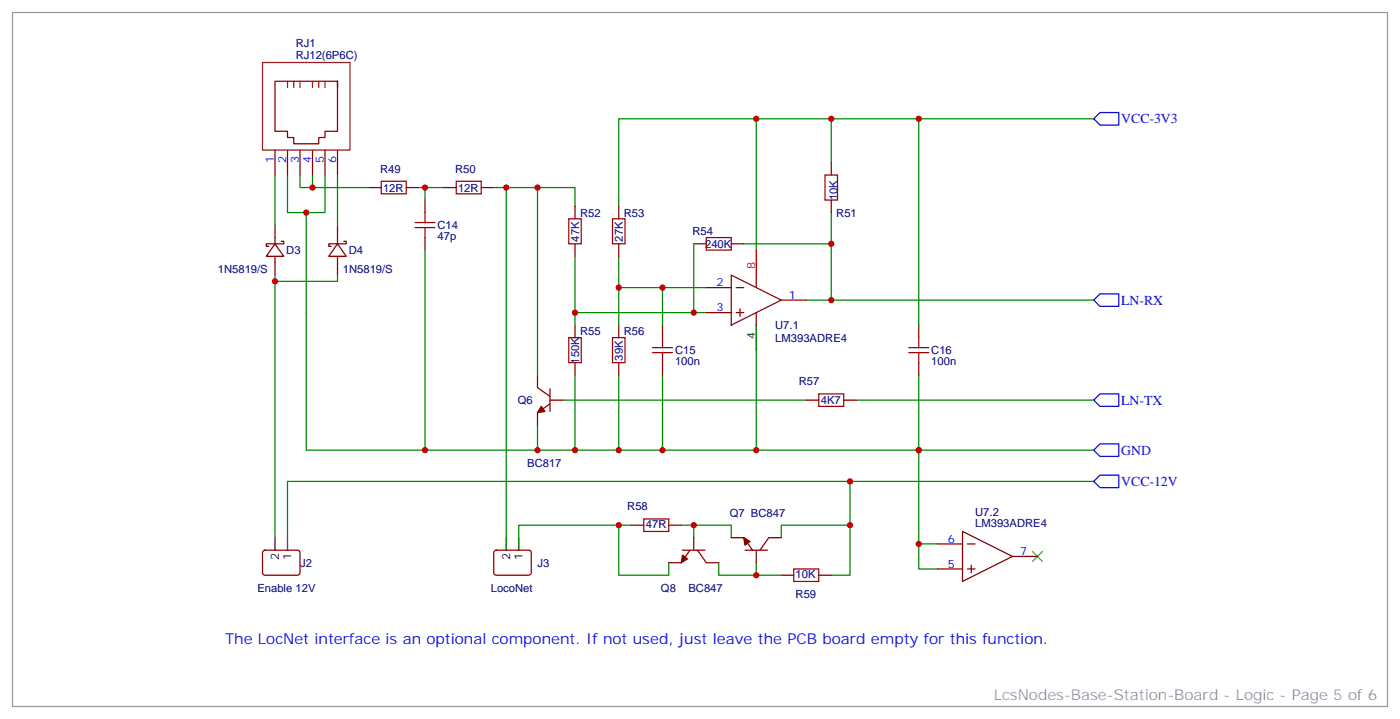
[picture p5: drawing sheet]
<svg xmlns="http://www.w3.org/2000/svg" width="395mm" height="203mm" viewBox="0 0 395 203" stroke-linecap="round" stroke-linejoin="round" font-family="sans-serif">
<path d="M291.4 155.6l2.8 2.8M294.2 155.6l-2.8 2.8" fill="none" stroke="#3c3" stroke-width=".35"/>
<g fill="none" stroke="#008700" stroke-width=".35">
<path d="M213.4 33.5v37.1M234.6 33.5v12.4M259.3 33.5v58.2M308.7 33.5h-134.1v24.7M77.6 49.4v14.1M81.1 49.4v10.6h10.6v-10.6M84.7 49.4v3.5h3.5v-3.5M86.4 60v67h222.3M88.2 52.9h15.9M95.2 49.4v14.1M118.2 52.9h7M119.9 52.9v3.5"/>
<path d="M139.3 52.9h23v5.3M142.9 52.9v98.8M151.7 52.9v52.9M234.6 60v8.8M77.6 77.6v1.8h17.6v-1.8M77.6 79.4v72.3M119.9 70.6v56.4M162.3 72.3v19.4M174.6 72.3v19.4M195.8 68.8v19.4M209.9 68.8h24.7v15.9M162.3 88.2h37"/>
<path d="M174.6 81.1h24.7M187 81.1v10.6M213.4 98.8v28.2M227.5 84.7h81.2M151.7 119.9v7.1M158.7 112.9h68.8M162.3 105.8v21.2M174.6 105.8v21.2M187 105.8v21.2M241.7 112.9h67M259.3 105.8v47.7h5.3M239.9 135.8v12.4"/>
<path d="M308.7 135.8h-227.6v15.9M146.4 151.7v-3.5h28.2v14.1h14.1v-3.6M174.6 148.2h3.6M192.3 148.2h14.1v3.5M195.8 148.2v3.5M202.8 158.7v3.6h17.7M213.4 158.7v3.6M220.5 151.7v-3.5h19.4v14.1h-5.3M259.3 153.5v7h5.3"/>
</g>
<path d="M310.4 31.8h5.3v3.5h-5.3l-1.7-1.8zM308.7 84.7l1.7-1.8h5.3v3.5h-5.3zM308.7 112.9l1.7-1.8h5.3v3.6h-5.3zM310.4 134.1h5.3v3.5h-5.3l-1.7-1.8zM310.4 125.2h5.3v3.6h-5.3l-1.7-1.8z" fill="none" stroke="#00f" stroke-width=".35"/>
<g fill="none" stroke="#a10000" stroke-width=".35">
<path d="M107.6 51.2h7.1v3.5h-7.1zM119.9 60v2.8M128.8 51.2h7v3.5h-7zM232.8 49.4h3.6v7h-3.6zM117.1 62.8h5.7M117.1 64.2h5.7M119.9 64.2v2.8M160.5 61.7h3.5v7.1h-3.5zM172.9 61.7h3.5v7.1h-3.5zM199.3 67h7.1v3.6h-7.1zM160.5 95.2h3.5v7.1h-3.5zM172.9 95.2h3.5v7.1h-3.5z"/>
<path d="M184.1 98.1h5.7M184.1 99.5h5.7M187 95.2v2.9M187 99.5v2.8M256.5 98.1h5.6M256.5 99.5h5.6M259.3 95.2v2.9M259.3 99.5v2.8M231.1 111.1h7v3.6h-7zM181.7 146.4h7v3.5h-7zM224 160.5h7.1v3.5h-7.1z"/>
</g>
<g fill="none" stroke="#870000" stroke-width=".35">
<path d="M95.2 22.9h-17.6v14.1h3.5v1.8h1.8v1.8h7.1v-1.8h1.7v-1.8h3.5v-14.1v1.8M77.6 42.3v7.1M81.1 42.3v7.1M84.7 42.3v7.1M88.2 42.3v7.1M91.7 42.3v7.1M95.2 42.3v7.1M104.1 52.9h3.5M114.7 52.9h3.5M119.9 56.4v3.6M125.2 52.9h3.6M135.8 52.9h3.5"/>
<path d="M162.3 58.2v3.5M174.6 58.2v3.5M234.6 45.9v3.5M234.6 56.4v3.6M77.6 68.8l2.5 3.5h-5zM77.6 63.5v5.3M77.6 72.3v5.3M79.4 68.1h.7v.7h-5v.7h.7M95.2 68.8l2.5 3.5h-4.9zM95.2 63.5v5.3M95.2 72.3v5.3M97 68.1h.7v.7h-4.9v.7h.7"/>
<path d="M119.9 67v3.6M162.3 68.8v3.5M174.6 68.8v3.5M195.8 68.8h3.5M206.4 77.6l14.1 7.1-14.1 7zM206.4 68.8h3.5M213.4 77.6v3.5M162.3 91.7v3.5M174.6 91.7v3.5M187 91.7v3.5M199.3 81.1h7.1M199.3 88.2h7.1"/>
<path d="M207.8 81.1h2.1M207.8 88.2h2.1M208.8 87.1v2.2M213.4 88.2v3.5M220.5 84.7h7M259.3 91.7v3.5M151.7 105.8v3.6l3.5 2.4M155.2 112.9h3.5M155.2 113.9l-3.5 2.5v3.5M155.2 109.7v6.4M162.3 102.3v3.5M174.6 102.3v3.5"/>
<path d="M187 102.3v3.5M227.5 112.9h3.6M238.1 112.9h3.6M259.3 102.3v3.5M74.3 155.4l.5-.2 9.4 .1 .5 .6-.1 5.9-.6 .5-9.5-.1-.4-.6v-5.7zM139.6 155.4l.5-.2 9.4 .1 .4 .6v5.9l-.7 .5-9.4-.1-.5-.6v-5.7zM178.2 148.2h3.5M188.7 148.2h3.6M192.6 155.2h6.4M194.7 155.2l-2.4 3.5h-3.6M195.8 151.7v3.5M196.8 155.2l2.5 3.5h3.5"/>
<path d="M206.4 151.7h3.5l2.5 3.5M210.3 155.2h6.3M213.4 155.2v3.5M220.5 151.7h-3.5l-2.5 3.5M264.6 153.5h7M271.6 149.9l14.2 7.1-14.2 7zM273 153.5h2.2M274.1 159.5v2.1M285.8 157h7M220.5 162.3h3.5M231.1 162.3h3.5M264.6 160.5h7"/>
<path d="M273 160.5h2.2"/>
</g>
<g fill="#870000" stroke="#870000" stroke-width=".35">
<path d="M192.6 156.6l1.4 1.1-1.7 1z"/>
<path d="M152.8 114.7l1 1.4-2.1 .3z"/>
<path d="M209.9 151.7l1.8 1.1-1.4 1z"/>
</g>
<path d="M213.4 91.7v7.1M77.6 151.7v3.5M81.1 151.7v3.5M142.9 151.7v3.5M146.4 151.7v3.5" fill="none" stroke="#000" stroke-width=".35"/>
<path d="M213.4 70.6v7" fill="none" stroke="#f00" stroke-width=".35"/>
<path d="M74.1 17.6h24.7v24.7h-24.7zM81.1 22.9v1.8M82.9 22.9v1.8M84.7 22.9v1.8M88.2 22.9v1.8M90 22.9v1.8M91.7 22.9v1.8" fill="none" stroke="#8c2424" stroke-width=".35"/>
<path d="M3.5 3.5h388.1v195.8h-388.1z" fill="none" stroke="#999" stroke-width=".35"/>
<g fill="#c00">
<circle cx="259.3" cy="153.5" r=".88"/>
<circle cx="259.3" cy="127" r=".88"/>
<circle cx="187" cy="127" r=".88"/>
<circle cx="187" cy="81.1" r=".88"/>
<circle cx="174.6" cy="148.2" r=".88"/>
<circle cx="213.4" cy="162.3" r=".88"/>
<circle cx="239.9" cy="148.2" r=".88"/>
<circle cx="195.8" cy="148.2" r=".88"/>
<circle cx="239.9" cy="135.8" r=".88"/>
<circle cx="142.9" cy="52.9" r=".88"/>
<circle cx="119.9" cy="127" r=".88"/>
<circle cx="259.3" cy="33.5" r=".88"/>
<circle cx="151.7" cy="127" r=".88"/>
<circle cx="234.6" cy="33.5" r=".88"/>
<circle cx="234.6" cy="68.8" r=".88"/>
<circle cx="234.6" cy="84.7" r=".88"/>
<circle cx="195.8" cy="88.2" r=".88"/>
<circle cx="213.4" cy="33.5" r=".88"/>
<circle cx="213.4" cy="127" r=".88"/>
<circle cx="162.3" cy="88.2" r=".88"/>
<circle cx="174.6" cy="81.1" r=".88"/>
<circle cx="174.6" cy="127" r=".88"/>
<circle cx="151.7" cy="52.9" r=".88"/>
<circle cx="162.3" cy="127" r=".88"/>
<circle cx="119.9" cy="52.9" r=".88"/>
<circle cx="88.2" cy="52.9" r=".88"/>
<circle cx="86.4" cy="60" r=".88"/>
<circle cx="77.6" cy="79.4" r=".88"/>
</g>
<text font-size="4.2" fill="#00f" x="63.5" y="181.7">The LocNet interface is an optional component. If not used, just leave the PCB board empty for this function.</text>
<text font-size="4.2" fill="#999" x="280.5" y="197.6">LcsNodes-Base-Station-Board - Logic - Page 5 of 6</text>
<g font-size="3.9" fill="#00f">
<text x="316.4" y="34.8">VCC-3V3</text>
<text x="316.4" y="86">LN-RX</text>
<text x="316.4" y="114.2">LN-TX</text>
<text x="316.4" y="128.4">GND</text>
<text x="316.4" y="137.1">VCC-12V</text>
</g>
<g font-size="3.2" fill="#000080">
<text x="83.4" y="16.6">RJ12(6P6C)</text>
<text x="83.4" y="13.3">RJ1</text>
<text x="107.3" y="48.8">R49</text>
<text x="128.4" y="48.8">R50</text>
<text x="108.1" y="54">12R</text>
<text x="129.3" y="54">12R</text>
<text x="236.4" y="56.4" transform="rotate(-90 236.4 56.4)">10K</text>
<text x="123.5" y="64.6">C14</text>
<text x="163.7" y="61.1">R52</text>
<text x="176" y="61.1">R53</text>
<text x="236" y="61.1">R51</text>
<text x="80.8" y="71.7">D3</text>
<text x="98.4" y="71.7">D4</text>
<text x="123.5" y="67.8">47p</text>
<text x="163.4" y="68.2" transform="rotate(-90 163.4 68.2)">47K</text>
<text x="175.8" y="68.2" transform="rotate(-90 175.8 68.2)">27K</text>
<text x="195.4" y="66.4">R54</text>
<text x="199" y="69.9">240K</text>
<text x="61.5" y="77">1N5819/S</text>
<text x="96.7" y="77">1N5819/S</text>
<text x="163.7" y="94.6">R55</text>
<text x="176" y="94.6">R56</text>
<text x="218.8" y="92.9">U7.1</text>
<text x="175.8" y="101.7" transform="rotate(-90 175.8 101.7)">39K</text>
<text x="190.5" y="99.9">C15</text>
<text x="218.8" y="96.4">LM393ADRE4</text>
<text x="262.8" y="99.9">C16</text>
<text x="163.4" y="102.6" transform="rotate(-90 163.4 102.6)">150K</text>
<text x="190.5" y="103.1">100n</text>
<text x="262.8" y="103.1">100n</text>
<text x="225.4" y="108.7">R57</text>
<text x="146.1" y="114">Q6</text>
<text x="231.7" y="114">4K7</text>
<text x="148.8" y="131.7">BC817</text>
<text x="177" y="144">R58</text>
<text x="182.3" y="148.9">47R</text>
<text x="205.9" y="145.8">Q7 BC847</text>
<text x="275.2" y="148.8">LM393ADRE4</text>
<text x="275.2" y="145.5">U7.2</text>
<text x="84.7" y="159.9">J2</text>
<text x="151.7" y="159.9">J3</text>
<text x="72.6" y="166.9">Enable 12V</text>
<text x="138.5" y="166.9">LocoNet</text>
<text x="186.5" y="166.9">Q8</text>
<text x="194.3" y="166.9">BC847</text>
<text x="224.5" y="163">10K</text>
<text x="224.5" y="168.7">R59</text>
</g>
<g font-size="3.2" fill="#00f">
<text x="77.3" y="46.1" transform="rotate(-90 77.3 46.1)">1</text>
<text x="80.8" y="46.1" transform="rotate(-90 80.8 46.1)">2</text>
<text x="84.3" y="46.1" transform="rotate(-90 84.3 46.1)">3</text>
<text x="87.8" y="46.1" transform="rotate(-90 87.8 46.1)">4</text>
<text x="91.4" y="46.1" transform="rotate(-90 91.4 46.1)">5</text>
<text x="94.9" y="46.1" transform="rotate(-90 94.9 46.1)">6</text>
<text x="202.2" y="80.8">2</text>
<text x="202.2" y="87.8">3</text>
<text x="222.6" y="84.3">1</text>
<text x="267.5" y="153.1">6</text>
<text x="267.5" y="160.2">5</text>
<text x="287.9" y="156.6">7</text>
</g>
<text font-size="3.2" fill="#f00" x="213.1" y="75.8" transform="rotate(-90 213.1 75.8)">8</text>
<g font-size="3.2">
<text x="213.1" y="95.5" transform="rotate(-90 213.1 95.5)">4</text>
<text x="78.7" y="157.9" transform="rotate(-90 78.7 157.9)">2</text>
<text x="82.2" y="157.9" transform="rotate(-90 82.2 157.9)">1</text>
<text x="143.9" y="157.9" transform="rotate(-90 143.9 157.9)">2</text>
<text x="147.5" y="157.9" transform="rotate(-90 147.5 157.9)">1</text>
</g>
</svg>
